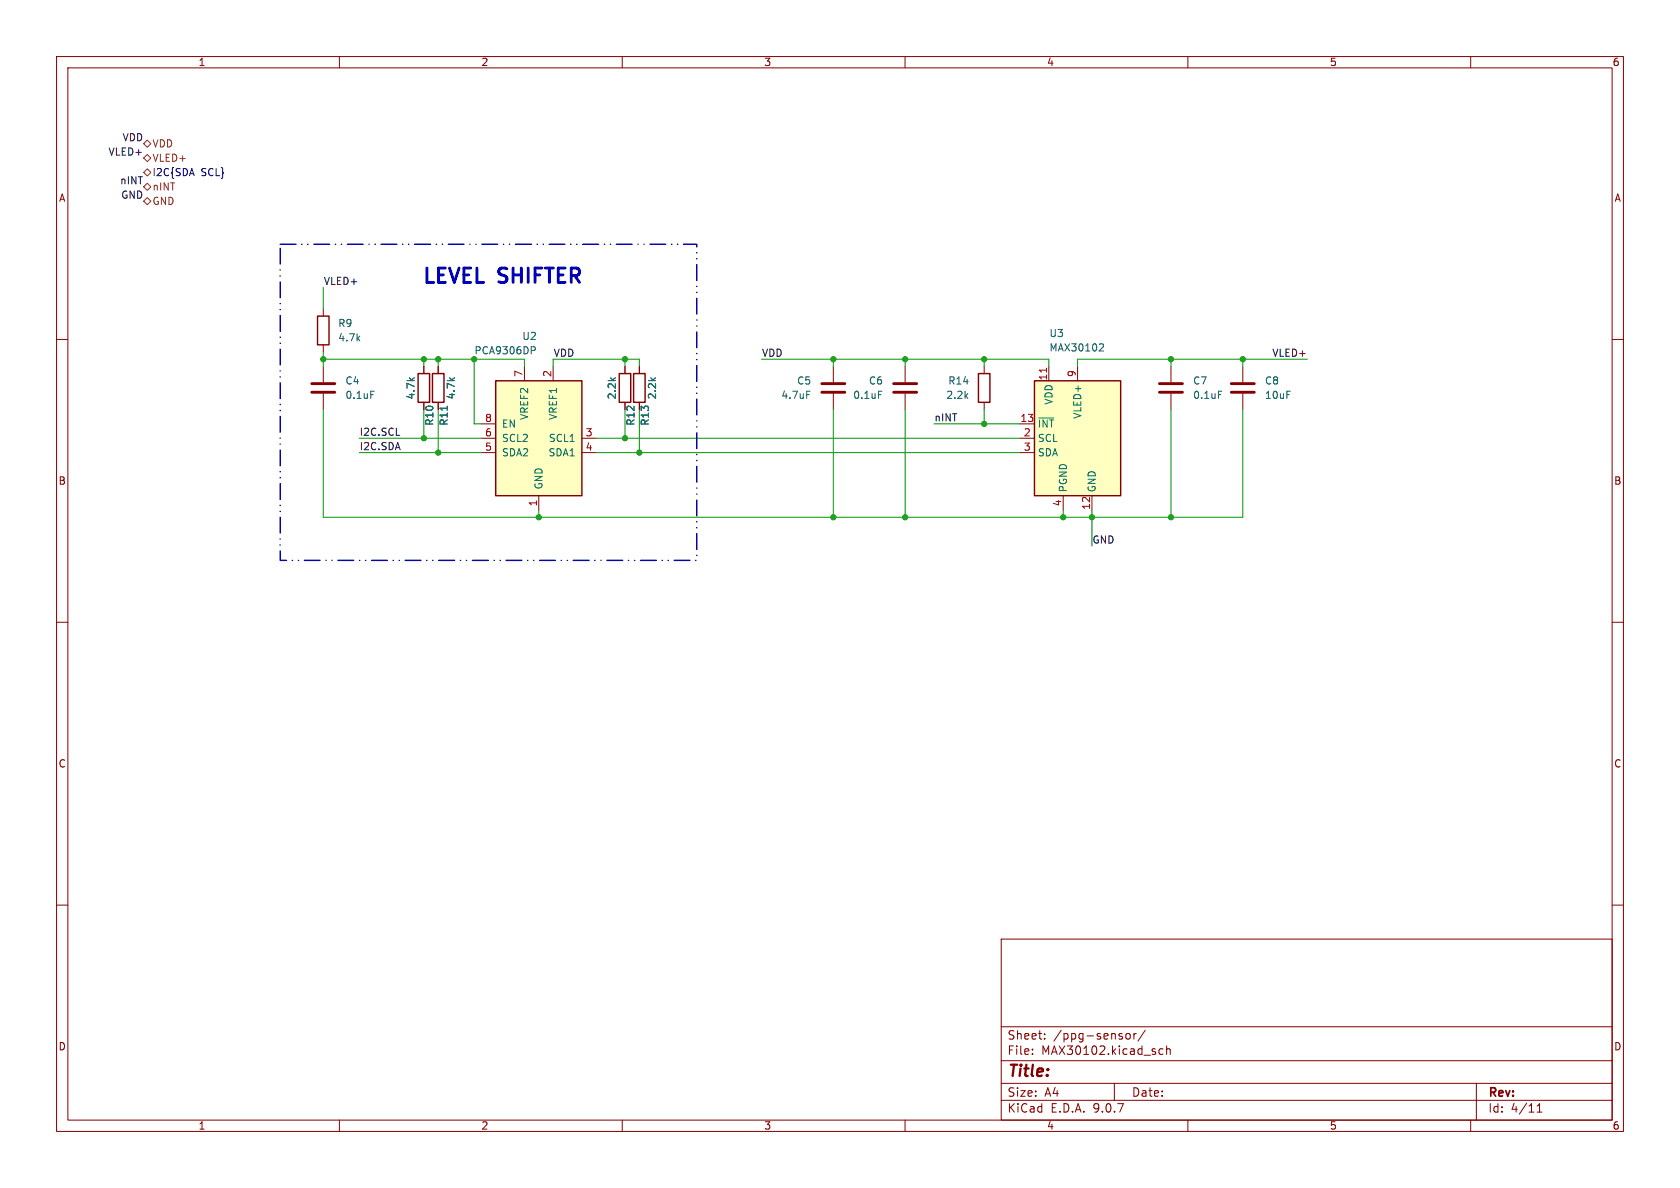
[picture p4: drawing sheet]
<svg xmlns="http://www.w3.org/2000/svg" width="297mm" height="210mm" viewBox="0 0 297 210" stroke-linecap="round" stroke-linejoin="round" font-family="sans-serif">
<g fill="none" stroke="#840000" stroke-width=".18">
<path d="M10 10h277v190h-277zM12 12h273v186h-273zM60 10v2M110 10v2M160 10v2M210 10v2M260 10v2M10 60h2M74.9 64.8v1.2M74.9 71.1v1.3M219.7 64.8v2.8M219.7 69.6v2.8"/>
<path d="M285 60h2M10 110h2M285 110h2M10 160h2M177 166h108v32h-108zM285 160h2M60 198v2M110 198v2M160 198v2M177 194.5h108M177 191.5h108M177 187.5h108"/>
<path d="M177 181.5h108M182.5 186.3v.1M182.5 185.5v.1M184.7 183.6v.1M184.7 182.8v.1M197 191.5v3M199.2 182.8l.3-.1 .3 .3v.4l-.3 .3-.3-.1-.2-.2v-.4zM200.5 182.7v1M200.9 182.7l-.3 .1-.1 .2M202.5 182.1l-1.3 2M205.6 185.5l-.4-.1-.3 .3v.4l.1 .2h.6M206.2 185.5l.3-.1 .3 .1 .1 .9"/>
<path d="M206.2 184.9v1.5M210 198v2M260 198v2M261 191.5v6.5M271.7 196.6h.9M271.7 195.5l.5-.4v1.5"/>
</g>
<path d="M73.9 66h2v5.1h-2z" fill="none" stroke="#840000" stroke-width=".25"/>
<path d="M217.7 67.8h4M217.7 69.3h4" fill="none" stroke="#840000" stroke-width=".51"/>
<path d="M87.6 67.3h15.3v20.3h-15.3z" fill="#ffffc2"/>
<path d="M87.6 67.3h15.3v20.3h-15.3zM109.5 66h2v5.1h-2zM112 66h2v5.1h-2zM173 66h2v5.1h-2z" fill="none" stroke="#840000" stroke-width=".25"/>
<g fill="none" stroke="#840000" stroke-width=".18">
<path d="M85.1 77.5h2.5M85.1 74.9h2.5M92.7 64.8v2.5M97.8 64.8v2.5M102.9 77.5h2.5M110.5 64.8v1.2M110.5 71.1v1.3M113 64.8v1.2M113 71.1v1.3M174 64.8v1.2M174 71.1v1.3M85.1 80h2.5"/>
<path d="M95.2 87.6v2.6M102.9 80h2.5"/>
</g>
<path d="M93.9 61.3h.5l.2 .2-.1 .4-.6 .1" fill="none" stroke="#006464" stroke-width=".18"/>
<path d="M182.9 67.3h15.2v20.3h-15.2z" fill="#ffffc2"/>
<path d="M56.1 55.9h2.1v5.1h-2.1zM76.5 66h2v5.1h-2zM182.9 67.3h15.2v20.3h-15.2z" fill="none" stroke="#840000" stroke-width=".25"/>
<g fill="none" stroke="#840000" stroke-width=".18">
<path d="M57.1 54.6v1.3M57.1 61v1.2M57.1 64.8v2.8M57.1 69.6v2.8M74.9 64.8v1.2M74.9 71.1v1.3M77.5 64.8v1.2M77.5 71.1v1.3M110.5 64.8v1.2M110.5 71.1v1.3M113 64.8v1.2M113 71.1v1.3"/>
<path d="M147.3 64.8v2.8M147.3 69.6v2.8M160 64.8v2.8M160 69.6v2.8M180.3 74.9h2.6M180.3 77.5h2.6M185.4 64.8v2.5M190.5 64.8v2.5M207 64.8v2.8M207 69.6v2.8M180.3 80h2.6M188 87.6v2.6"/>
<path d="M193 87.6v2.6"/>
</g>
<path d="M65.5 69.2h.7M79.1 71.8v.7M142.6 69.2h.6M155.3 69.2h.6M183.6 73.9h2.7M194.5 60.8h.5l.1 .3-.8 .9h.8M215.4 69.2h.6" fill="none" stroke="#006464" stroke-width=".18"/>
<path d="M185 65.1v.7" fill="none" stroke="#a90000" stroke-width=".18"/>
<path d="M55.1 67.8h4.1M55.1 69.3h4.1M145.3 67.8h4.1M145.3 69.3h4.1M158 67.8h4.1M158 69.3h4.1M205 67.8h4M205 69.3h4" fill="none" stroke="#840000" stroke-width=".51"/>
<path d="M25.4 27.9l.6-.6 .7 .6-.7 .7zM25.4 35.6l.6-.7 .7 .7-.7 .6zM25.4 33l.6-.6 .7 .6-.7 .7zM25.4 25.4l.6-.6 .7 .6-.7 .6zM25.4 30.5l.6-.7 .7 .7-.7 .6z" fill="none" stroke="#725600" stroke-width=".18"/>
<g fill="none" stroke="#009600" stroke-width=".18">
<path d="M57.1 50.8v3.8M57.1 63.5h35.6v1.3M57.1 72.4v19h162.6v-19M57.1 62.2v2.6M63.5 77.5h21.6M74.9 63.5v1.3M74.9 72.4v5.1M77.5 63.5v1.3M77.5 72.4v7.6M83.8 63.5v11.4h1.3M97.8 64.8v-1.3h15.2v1.3M105.4 77.5h74.9"/>
<path d="M110.5 63.5v1.3M110.5 72.4v5.1M113 72.4v7.6M134.6 63.5h50.8v1.3M147.3 63.5v1.3M147.3 72.4v19M160 63.5v1.3M160 72.4v19M165.1 74.9h15.2M174 63.5v1.3M174 72.4v2.5M207 63.5v1.3"/>
<path d="M207 72.4v19M219.7 63.5v1.3M231.1 63.5h-40.6v1.3M63.5 80h21.6M95.2 90.2v1.2M105.4 80h74.9M188 90.2v1.2M193 90.2v6.3"/>
</g>
<path d="M49.5 43.2h73.7v55.9h-73.7z" fill="none" stroke="#0000c2" stroke-width=".25" stroke-dasharray="2.8 1 .1 1 .1 1"/>
<g fill="#009600" stroke="#009600" stroke-width=".18">
<circle cx="110.5" cy="77.5" r=".46"/>
<circle cx="110.5" cy="63.5" r=".46"/>
<circle cx="83.8" cy="63.5" r=".46"/>
<circle cx="77.5" cy="80" r=".46"/>
<circle cx="95.2" cy="91.4" r=".46"/>
<circle cx="74.9" cy="77.5" r=".46"/>
<circle cx="57.1" cy="63.5" r=".46"/>
<circle cx="113" cy="80" r=".46"/>
<circle cx="174" cy="63.5" r=".46"/>
<circle cx="174" cy="74.9" r=".46"/>
<circle cx="160" cy="63.5" r=".46"/>
<circle cx="207" cy="91.4" r=".46"/>
<circle cx="160" cy="91.4" r=".46"/>
<circle cx="147.3" cy="91.4" r=".46"/>
<circle cx="193" cy="91.4" r=".46"/>
<circle cx="188" cy="91.4" r=".46"/>
<circle cx="219.7" cy="63.5" r=".46"/>
<circle cx="207" cy="63.5" r=".46"/>
<circle cx="147.3" cy="63.5" r=".46"/>
<circle cx="77.5" cy="63.5" r=".46"/>
<circle cx="74.9" cy="63.5" r=".46"/>
</g>
<text font-size="3.5" fill="#0000c2" x="74.4" y="50.8">LEVEL SHIFTER</text>
<text font-size="2.8" fill="#840000" x="178" y="190.9">Title:</text>
<g font-size="2.1" fill="#840000">
<text x="178" y="184">Sheet:</text>
<text x="186.2" y="184">/ppg-sensor/</text>
<text x="178" y="186.7">File:</text>
<text x="184.1" y="186.7">MAX30102.kicad_sch</text>
<text x="178" y="196.9">KiCad</text>
<text x="178" y="194.1">Size:</text>
<text x="184.7" y="194.1">A4</text>
<text x="185.7" y="196.9">E.D.A.</text>
<text x="193.3" y="196.9">9.0.7</text>
<text x="200" y="194.1">Date:</text>
<text x="263" y="194.3">Rev:</text>
<text x="263" y="196.9">Id:</text>
<text x="267.1" y="196.9">4/11</text>
</g>
<g font-size="1.8" fill="#840000">
<text x="35" y="11.9">1</text>
<text x="85" y="11.9">2</text>
<text x="135" y="11.9">3</text>
<text x="185" y="11.9">4</text>
<text x="235" y="11.9">5</text>
<text x="285" y="11.9">6</text>
<text x="10.3" y="35.9">A</text>
<text x="285.3" y="35.9">A</text>
<text x="10.3" y="85.9">B</text>
<text x="285.3" y="85.9">B</text>
<text x="10.3" y="135.9">C</text>
<text x="285.3" y="135.9">C</text>
<text x="10.3" y="185.9">D</text>
<text x="285.3" y="185.9">D</text>
<text x="35" y="199.9">1</text>
<text x="85" y="199.9">2</text>
<text x="135" y="199.9">3</text>
<text x="185" y="199.9">4</text>
<text x="235" y="199.9">5</text>
<text x="285" y="199.9">6</text>
</g>
<g font-size="1.8" fill="#0f0f0f">
<text x="19.1" y="27.6">VLED+</text>
<text x="21.6" y="25.1">VDD</text>
<text x="21.1" y="32.7">nINT</text>
<text x="21.3" y="35.2">GND</text>
<text x="57.1" y="50.5">VLED+</text>
<text x="97.8" y="63.2">VDD</text>
<text x="134.6" y="63.2">VDD</text>
<text x="224.8" y="63.2">VLED+</text>
<text x="63.5" y="77.1">I2C.SCL</text>
<text x="165.1" y="74.6">nINT</text>
<text x="63.5" y="79.7">I2C.SDA</text>
<text x="193" y="96.2">GND</text>
</g>
<g font-size="1.8" fill="#725600">
<text x="26.9" y="28.8">VLED+</text>
<text x="26.9" y="26.3">VDD</text>
<text x="26.9" y="33.9">nINT</text>
<text x="26.9" y="36.4">GND</text>
</g>
<g font-size="1.8" fill="#000084">
<text x="26.9" y="31.3">I2C{SDA</text>
<text x="35.5" y="31.3">SCL}</text>
</g>
<g font-size="1.8" fill="#006464">
<text x="59.7" y="58">R9</text>
<text x="185.4" y="59.8">U3</text>
<text x="59.7" y="60.6">4.7k</text>
<text x="83.8" y="62.8">PCA9306DP</text>
<text x="92.2" y="60.3">U2</text>
<text x="185.4" y="62.3">MAX30102</text>
<text x="61" y="68.2">C4</text>
<text x="61" y="70.7">0.1uF</text>
<text x="73.5" y="70.7" transform="rotate(-90 73.5 70.7)">4.7k</text>
<text x="80.6" y="70.7" transform="rotate(-90 80.6 70.7)">4.7k</text>
<text x="109.1" y="70.7" transform="rotate(-90 109.1 70.7)">2.2k</text>
<text x="116.2" y="70.7" transform="rotate(-90 116.2 70.7)">2.2k</text>
<text x="138" y="70.7">4.7uF</text>
<text x="140.8" y="68.2">C5</text>
<text x="150.7" y="70.7">0.1uF</text>
<text x="153.5" y="68.2">C6</text>
<text x="167.2" y="70.7">2.2k</text>
<text x="167.5" y="68.2">R14</text>
<text x="186.3" y="71.6" transform="rotate(-90 186.3 71.6)">VDD</text>
<text x="210.8" y="68.2">C7</text>
<text x="210.8" y="70.7">0.1uF</text>
<text x="223.5" y="68.2">C8</text>
<text x="223.5" y="70.7">10uF</text>
<text x="76.8" y="75.4" transform="rotate(-90 76.8 75.4)">R10</text>
<text x="79.3" y="75.4" transform="rotate(-90 79.3 75.4)">R11</text>
<text x="88.6" y="75.8">EN</text>
<text x="93.6" y="74.3" transform="rotate(-90 93.6 74.3)">VREF2</text>
<text x="98.7" y="74.3" transform="rotate(-90 98.7 74.3)">VREF1</text>
<text x="112.4" y="75.4" transform="rotate(-90 112.4 75.4)">R12</text>
<text x="114.9" y="75.4" transform="rotate(-90 114.9 75.4)">R13</text>
<text x="183.4" y="75.8">~{INT}</text>
<text x="191.4" y="74.1" transform="rotate(-90 191.4 74.1)">VLED+</text>
<text x="88.6" y="78.3">SCL2</text>
<text x="88.6" y="80.9">SDA2</text>
<text x="96.9" y="80.9">SDA1</text>
<text x="96.9" y="78.3">SCL1</text>
<text x="183.4" y="78.3">SCL</text>
<text x="183.4" y="80.9">SDA</text>
<text x="96.1" y="86.6" transform="rotate(-90 96.1 86.6)">GND</text>
<text x="188.8" y="87.1" transform="rotate(-90 188.8 87.1)">PGND</text>
<text x="193.9" y="87.1" transform="rotate(-90 193.9 87.1)">GND</text>
</g>
<g font-size="1.8" fill="#a90000">
<text x="92.5" y="66.7" transform="rotate(-90 92.5 66.7)">7</text>
<text x="97.5" y="66.7" transform="rotate(-90 97.5 66.7)">2</text>
<text x="185.2" y="67.4" transform="rotate(-90 185.2 67.4)">11</text>
<text x="190.2" y="66.7" transform="rotate(-90 190.2 66.7)">9</text>
<text x="85.7" y="74.7">8</text>
<text x="85.7" y="77.2">6</text>
<text x="103.4" y="77.2">3</text>
<text x="180.3" y="74.7">13</text>
<text x="180.9" y="77.2">2</text>
<text x="85.7" y="79.8">5</text>
<text x="103.4" y="79.8">4</text>
<text x="180.9" y="79.8">3</text>
<text x="95" y="89.6" transform="rotate(-90 95 89.6)">1</text>
<text x="187.7" y="89.6" transform="rotate(-90 187.7 89.6)">4</text>
<text x="192.8" y="90.2" transform="rotate(-90 192.8 90.2)">12</text>
</g>
</svg>
